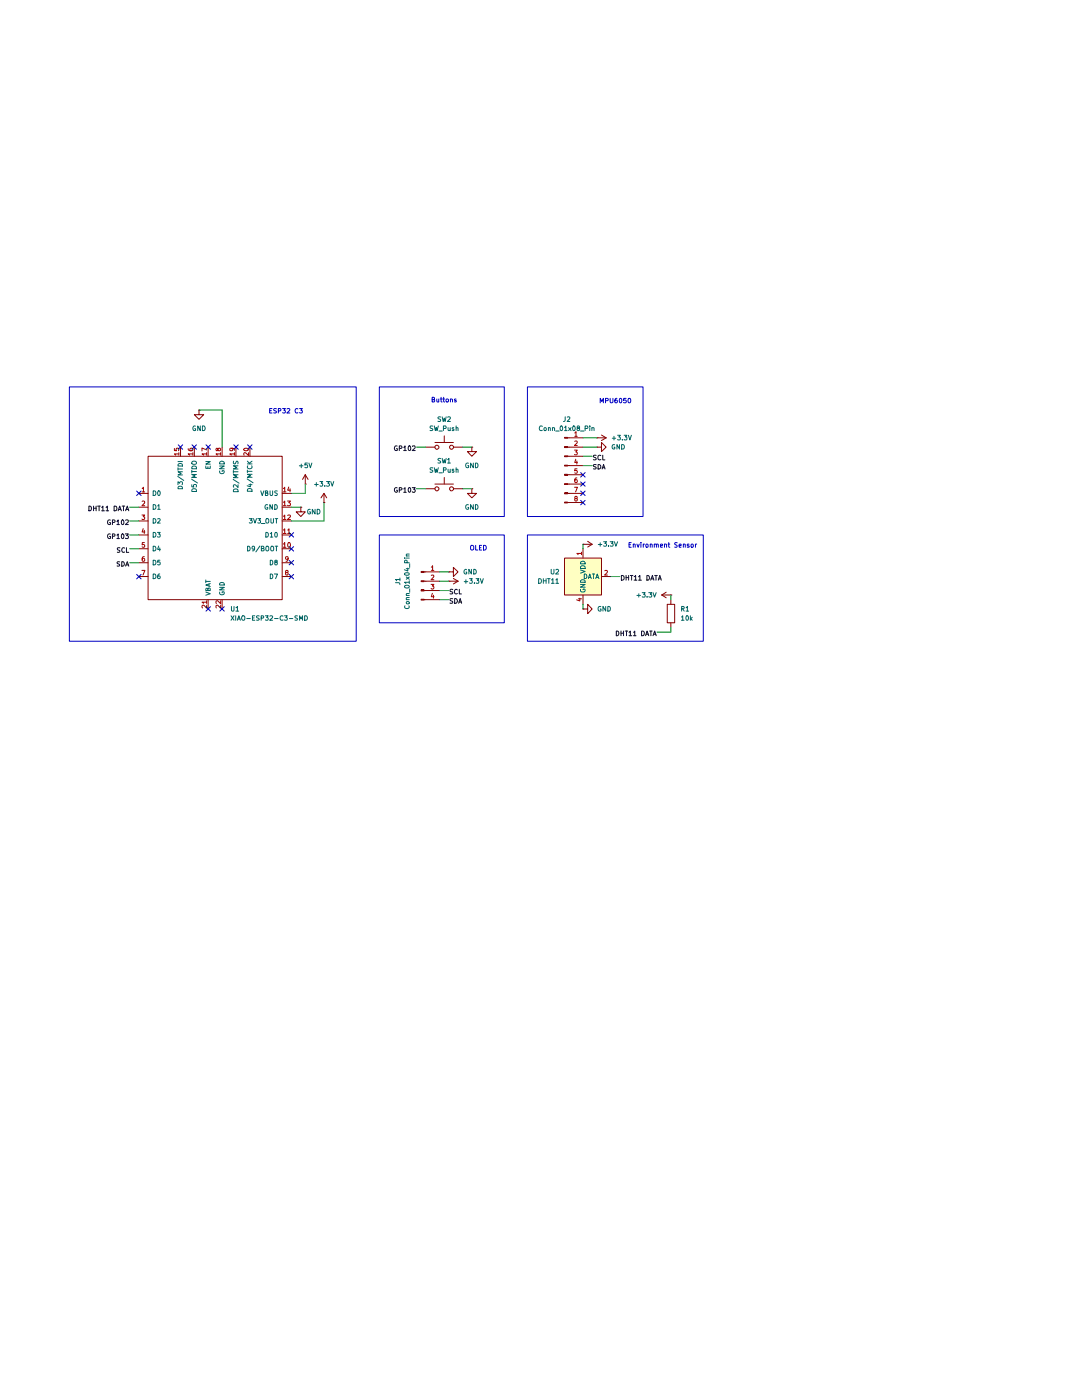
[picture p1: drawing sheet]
(kicad_sch
 (version 20260306)
 (generator "eeschema")
 (generator_version "10.0")
 (paper "A4")
 (lib_symbols
  (symbol "Connector:Conn_01x04_Pin"
   (pin_names
    (offset 1.016) (hide yes)) (exclude_from_sim no) (in_bom yes) (on_board yes)
   (in_pos_files yes)
   (duplicate_pin_numbers_are_jumpers no)
   (property "Reference" "J" (at 0 5.08 0) (show_name no) (do_not_autoplace no) (effects (font (size 1.27 1.27))))
   (property "Value" "Conn_01x04_Pin" (at 0 -7.62 0) (show_name no) (do_not_autoplace no) (effects (font (size 1.27 1.27))))
   (property "Footprint" "" (at 0 0 0) (show_name no) (do_not_autoplace no) (hide yes) (effects (font (size 1.27 1.27))))
   (property "Datasheet" "" (at 0 0 0) (show_name no) (do_not_autoplace no) (hide yes) (effects (font (size 1.27 1.27))))
   (property "Description" "Generic connector, single row, 01x04, script generated" (at 0 0 0) (show_name no) (do_not_autoplace no) (hide yes) (effects (font (size 1.27 1.27))))
   (property "ki_locked" "" (at 0 0 0) (show_name no) (do_not_autoplace no) (effects (font (size 1.27 1.27))))
   (symbol "Conn_01x04_Pin_1_1"
    (rectangle (start 0.8636 2.667) (end 0 2.413) (stroke (width 0.1524) (type default)) (fill (type outline)))
    (rectangle (start 0.8636 0.127) (end 0 -0.127) (stroke (width 0.1524) (type default)) (fill (type outline)))
    (rectangle (start 0.8636 -2.413) (end 0 -2.667) (stroke (width 0.1524) (type default)) (fill (type outline)))
    (rectangle (start 0.8636 -4.953) (end 0 -5.207) (stroke (width 0.1524) (type default)) (fill (type outline)))
    (polyline (pts (xy 1.27 2.54) (xy 0.8636 2.54)) (stroke (width 0.1524) (type default)) (fill (type none)))
    (polyline (pts (xy 1.27 0) (xy 0.8636 0)) (stroke (width 0.1524) (type default)) (fill (type none)))
    (polyline (pts (xy 1.27 -2.54) (xy 0.8636 -2.54)) (stroke (width 0.1524) (type default)) (fill (type none)))
    (polyline (pts (xy 1.27 -5.08) (xy 0.8636 -5.08)) (stroke (width 0.1524) (type default)) (fill (type none)))
    (pin passive line (at 5.08 2.54 180) (length 3.81) (name "Pin_1" (effects (font (size 1.27 1.27)))) (number "1" (effects (font (size 1.27 1.27)))))
    (pin passive line (at 5.08 0 180) (length 3.81) (name "Pin_2" (effects (font (size 1.27 1.27)))) (number "2" (effects (font (size 1.27 1.27)))))
    (pin passive line (at 5.08 -2.54 180) (length 3.81) (name "Pin_3" (effects (font (size 1.27 1.27)))) (number "3" (effects (font (size 1.27 1.27)))))
    (pin passive line (at 5.08 -5.08 180) (length 3.81) (name "Pin_4" (effects (font (size 1.27 1.27)))) (number "4" (effects (font (size 1.27 1.27))))))
   (embedded_fonts no))
  (symbol "Connector:Conn_01x08_Pin"
   (pin_names
    (offset 1.016) (hide yes)) (exclude_from_sim no) (in_bom yes) (on_board yes)
   (in_pos_files yes)
   (duplicate_pin_numbers_are_jumpers no)
   (property "Reference" "J" (at 0 10.16 0) (show_name no) (do_not_autoplace no) (effects (font (size 1.27 1.27))))
   (property "Value" "Conn_01x08_Pin" (at 0 -12.7 0) (show_name no) (do_not_autoplace no) (effects (font (size 1.27 1.27))))
   (property "Footprint" "" (at 0 0 0) (show_name no) (do_not_autoplace no) (hide yes) (effects (font (size 1.27 1.27))))
   (property "Datasheet" "" (at 0 0 0) (show_name no) (do_not_autoplace no) (hide yes) (effects (font (size 1.27 1.27))))
   (property "Description" "Generic connector, single row, 01x08, script generated" (at 0 0 0) (show_name no) (do_not_autoplace no) (hide yes) (effects (font (size 1.27 1.27))))
   (property "ki_locked" "" (at 0 0 0) (show_name no) (do_not_autoplace no) (effects (font (size 1.27 1.27))))
   (symbol "Conn_01x08_Pin_1_1"
    (rectangle (start 0.8636 7.747) (end 0 7.493) (stroke (width 0.1524) (type default)) (fill (type outline)))
    (rectangle (start 0.8636 5.207) (end 0 4.953) (stroke (width 0.1524) (type default)) (fill (type outline)))
    (rectangle (start 0.8636 2.667) (end 0 2.413) (stroke (width 0.1524) (type default)) (fill (type outline)))
    (rectangle (start 0.8636 0.127) (end 0 -0.127) (stroke (width 0.1524) (type default)) (fill (type outline)))
    (rectangle (start 0.8636 -2.413) (end 0 -2.667) (stroke (width 0.1524) (type default)) (fill (type outline)))
    (rectangle (start 0.8636 -4.953) (end 0 -5.207) (stroke (width 0.1524) (type default)) (fill (type outline)))
    (rectangle (start 0.8636 -7.493) (end 0 -7.747) (stroke (width 0.1524) (type default)) (fill (type outline)))
    (rectangle (start 0.8636 -10.033) (end 0 -10.287) (stroke (width 0.1524) (type default)) (fill (type outline)))
    (polyline (pts (xy 1.27 7.62) (xy 0.8636 7.62)) (stroke (width 0.1524) (type default)) (fill (type none)))
    (polyline (pts (xy 1.27 5.08) (xy 0.8636 5.08)) (stroke (width 0.1524) (type default)) (fill (type none)))
    (polyline (pts (xy 1.27 2.54) (xy 0.8636 2.54)) (stroke (width 0.1524) (type default)) (fill (type none)))
    (polyline (pts (xy 1.27 0) (xy 0.8636 0)) (stroke (width 0.1524) (type default)) (fill (type none)))
    (polyline (pts (xy 1.27 -2.54) (xy 0.8636 -2.54)) (stroke (width 0.1524) (type default)) (fill (type none)))
    (polyline (pts (xy 1.27 -5.08) (xy 0.8636 -5.08)) (stroke (width 0.1524) (type default)) (fill (type none)))
    (polyline (pts (xy 1.27 -7.62) (xy 0.8636 -7.62)) (stroke (width 0.1524) (type default)) (fill (type none)))
    (polyline (pts (xy 1.27 -10.16) (xy 0.8636 -10.16)) (stroke (width 0.1524) (type default)) (fill (type none)))
    (pin passive line (at 5.08 7.62 180) (length 3.81) (name "Pin_1" (effects (font (size 1.27 1.27)))) (number "1" (effects (font (size 1.27 1.27)))))
    (pin passive line (at 5.08 5.08 180) (length 3.81) (name "Pin_2" (effects (font (size 1.27 1.27)))) (number "2" (effects (font (size 1.27 1.27)))))
    (pin passive line (at 5.08 2.54 180) (length 3.81) (name "Pin_3" (effects (font (size 1.27 1.27)))) (number "3" (effects (font (size 1.27 1.27)))))
    (pin passive line (at 5.08 0 180) (length 3.81) (name "Pin_4" (effects (font (size 1.27 1.27)))) (number "4" (effects (font (size 1.27 1.27)))))
    (pin passive line (at 5.08 -2.54 180) (length 3.81) (name "Pin_5" (effects (font (size 1.27 1.27)))) (number "5" (effects (font (size 1.27 1.27)))))
    (pin passive line (at 5.08 -5.08 180) (length 3.81) (name "Pin_6" (effects (font (size 1.27 1.27)))) (number "6" (effects (font (size 1.27 1.27)))))
    (pin passive line (at 5.08 -7.62 180) (length 3.81) (name "Pin_7" (effects (font (size 1.27 1.27)))) (number "7" (effects (font (size 1.27 1.27)))))
    (pin passive line (at 5.08 -10.16 180) (length 3.81) (name "Pin_8" (effects (font (size 1.27 1.27)))) (number "8" (effects (font (size 1.27 1.27))))))
   (embedded_fonts no))
  (symbol "Device:R"
   (pin_numbers (hide yes))
   (pin_names
    (offset 0)) (exclude_from_sim no) (in_bom yes) (on_board yes)
   (in_pos_files yes)
   (duplicate_pin_numbers_are_jumpers no)
   (property "Reference" "R" (at 2.032 0 90) (show_name no) (do_not_autoplace no) (effects (font (size 1.27 1.27))))
   (property "Value" "R" (at 0 0 90) (show_name no) (do_not_autoplace no) (effects (font (size 1.27 1.27))))
   (property "Footprint" "" (at -1.778 0 90) (show_name no) (do_not_autoplace no) (hide yes) (effects (font (size 1.27 1.27))))
   (property "Datasheet" "" (at 0 0 0) (show_name no) (do_not_autoplace no) (hide yes) (effects (font (size 1.27 1.27))))
   (property "Description" "Resistor" (at 0 0 0) (show_name no) (do_not_autoplace no) (hide yes) (effects (font (size 1.27 1.27))))
   (symbol "R_0_1"
    (rectangle (start -1.016 -2.54) (end 1.016 2.54) (stroke (width 0.254) (type default)) (fill (type none))))
   (symbol "R_1_1"
    (pin passive line (at 0 3.81 270) (length 1.27) (name "" (effects (font (size 1.27 1.27)))) (number "1" (effects (font (size 1.27 1.27)))))
    (pin passive line (at 0 -3.81 90) (length 1.27) (name "" (effects (font (size 1.27 1.27)))) (number "2" (effects (font (size 1.27 1.27))))))
   (embedded_fonts no))
  (symbol "Seeed_Studio_XIAO_Series:XIAO-ESP32-C3-SMD"
   (pin_names
    (offset 1.016)) (exclude_from_sim no) (in_bom yes) (on_board yes)
   (in_pos_files yes)
   (duplicate_pin_numbers_are_jumpers no)
   (property "Reference" "U" (at -18.542 21.59 0) (show_name no) (do_not_autoplace no) (effects (font (size 1.27 1.27))))
   (property "Value" "XIAO-ESP32-C3-SMD" (at -8.382 19.304 0) (show_name no) (do_not_autoplace no) (effects (font (size 1.27 1.27))))
   (property "Footprint" "Seeed_Studio_XIAO_Series:XIAO-ESP32-C3-SMD" (at -38.608 -24.384 0) (show_name no) (do_not_autoplace no) (hide yes) (effects (font (size 1.27 1.27))))
   (property "Datasheet" "" (at -8.89 5.08 0) (show_name no) (do_not_autoplace no) (hide yes) (effects (font (size 1.27 1.27))))
   (property "Description" "" (at 0 0 0) (show_name no) (do_not_autoplace no) (hide yes) (effects (font (size 1.27 1.27))))
   (symbol "XIAO-ESP32-C3-SMD_0_1"
    (rectangle (start -19.05 17.78) (end 17.78 -21.59) (stroke (width 0) (type default)) (fill (type none))))
   (symbol "XIAO-ESP32-C3-SMD_1_1"
    (pin passive line (at -21.59 7.62 0) (length 2.54) (name "D0" (effects (font (size 1.27 1.27)))) (number "1" (effects (font (size 1.27 1.27)))))
    (pin passive line (at -21.59 3.81 0) (length 2.54) (name "D1" (effects (font (size 1.27 1.27)))) (number "2" (effects (font (size 1.27 1.27)))))
    (pin passive line (at -21.59 0 0) (length 2.54) (name "D2" (effects (font (size 1.27 1.27)))) (number "3" (effects (font (size 1.27 1.27)))))
    (pin passive line (at -21.59 -3.81 0) (length 2.54) (name "D3" (effects (font (size 1.27 1.27)))) (number "4" (effects (font (size 1.27 1.27)))))
    (pin passive line (at -21.59 -7.62 0) (length 2.54) (name "D4" (effects (font (size 1.27 1.27)))) (number "5" (effects (font (size 1.27 1.27)))))
    (pin passive line (at -21.59 -11.43 0) (length 2.54) (name "D5" (effects (font (size 1.27 1.27)))) (number "6" (effects (font (size 1.27 1.27)))))
    (pin passive line (at -21.59 -15.24 0) (length 2.54) (name "D6" (effects (font (size 1.27 1.27)))) (number "7" (effects (font (size 1.27 1.27)))))
    (pin passive line (at 20.32 -15.24 180) (length 2.54) (name "D7" (effects (font (size 1.27 1.27)))) (number "8" (effects (font (size 1.27 1.27)))))
    (pin passive line (at 20.32 -11.43 180) (length 2.54) (name "D8" (effects (font (size 1.27 1.27)))) (number "9" (effects (font (size 1.27 1.27)))))
    (pin passive line (at 20.32 -7.62 180) (length 2.54) (name "D9/BOOT" (effects (font (size 1.27 1.27)))) (number "10" (effects (font (size 1.27 1.27)))))
    (pin passive line (at 20.32 -3.81 180) (length 2.54) (name "D10" (effects (font (size 1.27 1.27)))) (number "11" (effects (font (size 1.27 1.27)))))
    (pin passive line (at 20.32 0 180) (length 2.54) (name "3V3_OUT" (effects (font (size 1.27 1.27)))) (number "12" (effects (font (size 1.27 1.27)))))
    (pin passive line (at 20.32 3.81 180) (length 2.54) (name "GND" (effects (font (size 1.27 1.27)))) (number "13" (effects (font (size 1.27 1.27)))))
    (pin passive line (at 20.32 7.62 180) (length 2.54) (name "VBUS" (effects (font (size 1.27 1.27)))) (number "14" (effects (font (size 1.27 1.27)))))
    (pin passive line (at -10.16 20.32 270) (length 2.54) (name "D3/MTDI" (effects (font (size 1.27 1.27)))) (number "15" (effects (font (size 1.27 1.27)))))
    (pin passive line (at -6.35 20.32 270) (length 2.54) (name "D5/MTDO" (effects (font (size 1.27 1.27)))) (number "16" (effects (font (size 1.27 1.27)))))
    (pin passive line (at -2.54 20.32 270) (length 2.54) (name "EN" (effects (font (size 1.27 1.27)))) (number "17" (effects (font (size 1.27 1.27)))))
    (pin passive line (at 1.27 20.32 270) (length 2.54) (name "GND" (effects (font (size 1.27 1.27)))) (number "18" (effects (font (size 1.27 1.27)))))
    (pin passive line (at 5.08 20.32 270) (length 2.54) (name "D2/MTMS" (effects (font (size 1.27 1.27)))) (number "19" (effects (font (size 1.27 1.27)))))
    (pin passive line (at 8.89 20.32 270) (length 2.54) (name "D4/MTCK" (effects (font (size 1.27 1.27)))) (number "20" (effects (font (size 1.27 1.27)))))
    (pin passive line (at -2.54 -24.13 90) (length 2.54) (name "VBAT" (effects (font (size 1.27 1.27)))) (number "21" (effects (font (size 1.27 1.27)))))
    (pin passive line (at 1.27 -24.13 90) (length 2.54) (name "GND" (effects (font (size 1.27 1.27)))) (number "22" (effects (font (size 1.27 1.27))))))
   (embedded_fonts no))
  (symbol "Sensor:DHT11" (exclude_from_sim no) (in_bom yes) (on_board yes)
   (in_pos_files yes)
   (duplicate_pin_numbers_are_jumpers no)
   (property "Reference" "U" (at -3.81 6.35 0) (show_name no) (do_not_autoplace no) (effects (font (size 1.27 1.27))))
   (property "Value" "DHT11" (at 3.81 6.35 0) (show_name no) (do_not_autoplace no) (effects (font (size 1.27 1.27))))
   (property "Footprint" "Sensor:Aosong_DHT11_5.5x12.0_P2.54mm" (at 0 -10.16 0) (show_name no) (do_not_autoplace no) (hide yes) (effects (font (size 1.27 1.27))))
   (property "Datasheet" "http://akizukidenshi.com/download/ds/aosong/DHT11.pdf" (at 3.81 6.35 0) (show_name no) (do_not_autoplace no) (hide yes) (effects (font (size 1.27 1.27))))
   (property "Description" "3.3V to 5.5V, temperature and humidity module, DHT11" (at 0 0 0) (show_name no) (do_not_autoplace no) (hide yes) (effects (font (size 1.27 1.27))))
   (symbol "DHT11_0_1"
    (rectangle (start -5.08 5.08) (end 5.08 -5.08) (stroke (width 0.254) (type default)) (fill (type background))))
   (symbol "DHT11_1_1"
    (pin power_in line (at 0 7.62 270) (length 2.54) (name "VDD" (effects (font (size 1.27 1.27)))) (number "1" (effects (font (size 1.27 1.27)))))
    (pin bidirectional line (at 7.62 0 180) (length 2.54) (name "DATA" (effects (font (size 1.27 1.27)))) (number "2" (effects (font (size 1.27 1.27)))))
    (pin no_connect line (at -5.08 0 0) (length 2.54) (hide yes) (name "NC" (effects (font (size 1.27 1.27)))) (number "3" (effects (font (size 1.27 1.27)))))
    (pin power_in line (at 0 -7.62 90) (length 2.54) (name "GND" (effects (font (size 1.27 1.27)))) (number "4" (effects (font (size 1.27 1.27))))))
   (embedded_fonts no))
  (symbol "Switch:SW_Push"
   (pin_numbers (hide yes))
   (pin_names
    (offset 1.016) (hide yes)) (exclude_from_sim no) (in_bom yes) (on_board yes)
   (in_pos_files yes)
   (duplicate_pin_numbers_are_jumpers no)
   (property "Reference" "SW" (at 1.27 2.54 0) (show_name no) (do_not_autoplace no) (effects (font (size 1.27 1.27)) (justify left)))
   (property "Value" "SW_Push" (at 0 -1.524 0) (show_name no) (do_not_autoplace no) (effects (font (size 1.27 1.27))))
   (property "Footprint" "" (at 0 5.08 0) (show_name no) (do_not_autoplace no) (hide yes) (effects (font (size 1.27 1.27))))
   (property "Datasheet" "" (at 0 5.08 0) (show_name no) (do_not_autoplace no) (hide yes) (effects (font (size 1.27 1.27))))
   (property "Description" "Push button switch, generic, two pins" (at 0 0 0) (show_name no) (do_not_autoplace no) (hide yes) (effects (font (size 1.27 1.27))))
   (symbol "SW_Push_0_1"
    (circle (center -2.032 0) (radius 0.508) (stroke (width 0) (type default)) (fill (type none)))
    (polyline (pts (xy 0 1.27) (xy 0 3.048)) (stroke (width 0) (type default)) (fill (type none)))
    (circle (center 2.032 0) (radius 0.508) (stroke (width 0) (type default)) (fill (type none)))
    (polyline (pts (xy 2.54 1.27) (xy -2.54 1.27)) (stroke (width 0) (type default)) (fill (type none)))
    (pin passive line (at -5.08 0 0) (length 2.54) (name "1" (effects (font (size 1.27 1.27)))) (number "1" (effects (font (size 1.27 1.27)))))
    (pin passive line (at 5.08 0 180) (length 2.54) (name "2" (effects (font (size 1.27 1.27)))) (number "2" (effects (font (size 1.27 1.27))))))
   (embedded_fonts no))
  (symbol "power:+3.3V"
   (power global)
   (pin_numbers (hide yes))
   (pin_names
    (offset 0) (hide yes)) (exclude_from_sim no) (in_bom yes) (on_board yes)
   (in_pos_files yes)
   (duplicate_pin_numbers_are_jumpers no)
   (property "Reference" "#PWR" (at 0 -3.81 0) (show_name no) (do_not_autoplace no) (hide yes) (effects (font (size 1.27 1.27))))
   (property "Value" "+3.3V" (at 0 3.556 0) (show_name no) (do_not_autoplace no) (effects (font (size 1.27 1.27))))
   (property "Footprint" "" (at 0 0 0) (show_name no) (do_not_autoplace no) (hide yes) (effects (font (size 1.27 1.27))))
   (property "Datasheet" "" (at 0 0 0) (show_name no) (do_not_autoplace no) (hide yes) (effects (font (size 1.27 1.27))))
   (property "Description" "Power symbol creates a global label with name \"+3.3V\"" (at 0 0 0) (show_name no) (do_not_autoplace no) (hide yes) (effects (font (size 1.27 1.27))))
   (symbol "+3.3V_0_1"
    (polyline (pts (xy -0.762 1.27) (xy 0 2.54)) (stroke (width 0) (type default)) (fill (type none)))
    (polyline (pts (xy 0 2.54) (xy 0.762 1.27)) (stroke (width 0) (type default)) (fill (type none)))
    (polyline (pts (xy 0 0) (xy 0 2.54)) (stroke (width 0) (type default)) (fill (type none))))
   (symbol "+3.3V_1_1"
    (pin power_in line (at 0 0 90) (length 0) (name "" (effects (font (size 1.27 1.27)))) (number "1" (effects (font (size 1.27 1.27))))))
   (embedded_fonts no))
  (symbol "power:+5V"
   (power global)
   (pin_numbers (hide yes))
   (pin_names
    (offset 0) (hide yes)) (exclude_from_sim no) (in_bom yes) (on_board yes)
   (in_pos_files yes)
   (duplicate_pin_numbers_are_jumpers no)
   (property "Reference" "#PWR" (at 0 -3.81 0) (show_name no) (do_not_autoplace no) (hide yes) (effects (font (size 1.27 1.27))))
   (property "Value" "+5V" (at 0 3.556 0) (show_name no) (do_not_autoplace no) (effects (font (size 1.27 1.27))))
   (property "Footprint" "" (at 0 0 0) (show_name no) (do_not_autoplace no) (hide yes) (effects (font (size 1.27 1.27))))
   (property "Datasheet" "" (at 0 0 0) (show_name no) (do_not_autoplace no) (hide yes) (effects (font (size 1.27 1.27))))
   (property "Description" "Power symbol creates a global label with name \"+5V\"" (at 0 0 0) (show_name no) (do_not_autoplace no) (hide yes) (effects (font (size 1.27 1.27))))
   (symbol "+5V_0_1"
    (polyline (pts (xy -0.762 1.27) (xy 0 2.54)) (stroke (width 0) (type default)) (fill (type none)))
    (polyline (pts (xy 0 2.54) (xy 0.762 1.27)) (stroke (width 0) (type default)) (fill (type none)))
    (polyline (pts (xy 0 0) (xy 0 2.54)) (stroke (width 0) (type default)) (fill (type none))))
   (symbol "+5V_1_1"
    (pin power_in line (at 0 0 90) (length 0) (name "" (effects (font (size 1.27 1.27)))) (number "1" (effects (font (size 1.27 1.27))))))
   (embedded_fonts no))
  (symbol "power:GND"
   (power global)
   (pin_numbers (hide yes))
   (pin_names
    (offset 0) (hide yes)) (exclude_from_sim no) (in_bom yes) (on_board yes)
   (in_pos_files yes)
   (duplicate_pin_numbers_are_jumpers no)
   (property "Reference" "#PWR" (at 0 -6.35 0) (show_name no) (do_not_autoplace no) (hide yes) (effects (font (size 1.27 1.27))))
   (property "Value" "GND" (at 0 -3.81 0) (show_name no) (do_not_autoplace no) (effects (font (size 1.27 1.27))))
   (property "Footprint" "" (at 0 0 0) (show_name no) (do_not_autoplace no) (hide yes) (effects (font (size 1.27 1.27))))
   (property "Datasheet" "" (at 0 0 0) (show_name no) (do_not_autoplace no) (hide yes) (effects (font (size 1.27 1.27))))
   (property "Description" "Power symbol creates a global label with name \"GND\" , ground" (at 0 0 0) (show_name no) (do_not_autoplace no) (hide yes) (effects (font (size 1.27 1.27))))
   (symbol "GND_0_1"
    (polyline (pts (xy 0 0) (xy 0 -1.27) (xy 1.27 -1.27) (xy 0 -2.54) (xy -1.27 -1.27) (xy 0 -1.27)) (stroke (width 0) (type default)) (fill (type none))))
   (symbol "GND_1_1"
    (pin power_in line (at 0 0 270) (length 0) (name "" (effects (font (size 1.27 1.27)))) (number "1" (effects (font (size 1.27 1.27))))))
   (embedded_fonts no)))
 (rectangle
  (start 144.78 59.69)
  (end 193.04 88.9)
  (stroke (width 0) (type default))
  (fill (type none)))
 (rectangle
  (start 144.78 19.05)
  (end 176.53 54.61)
  (stroke (width 0) (type default))
  (fill (type none)))
 (rectangle
  (start 104.14 19.05)
  (end 138.43 54.61)
  (stroke (width 0) (type default))
  (fill (type none)))
 (rectangle
  (start 19.05 19.05)
  (end 97.79 88.9)
  (stroke (width 0) (type default))
  (fill (type none)))
 (rectangle
  (start 104.14 59.69)
  (end 138.43 83.82)
  (stroke (width 0) (type default))
  (fill (type none)))
 (text "OLED"
  (exclude_from_sim no)
  (at 131.318 63.5 0)
  (effects (font (size 1.27 1.27))))
 (text "Buttons"
  (exclude_from_sim no)
  (at 121.92 22.86 0)
  (effects (font (size 1.27 1.27))))
 (text "ESP32 C3"
  (exclude_from_sim no)
  (at 78.486 25.908 0)
  (effects (font (size 1.27 1.27))))
 (text "MPU6050"
  (exclude_from_sim no)
  (at 168.91 23.114 0)
  (effects (font (size 1.27 1.27))))
 (text "Environment Sensor"
  (exclude_from_sim no)
  (at 181.864 62.738 0)
  (effects (font (size 1.27 1.27))))
 (no_connect
  (at 80.01 67.31))
 (no_connect
  (at 57.15 80.01))
 (no_connect
  (at 80.01 63.5))
 (no_connect
  (at 38.1 48.26))
 (no_connect
  (at 57.15 35.56))
 (no_connect
  (at 53.34 35.56))
 (no_connect
  (at 38.1 71.12))
 (no_connect
  (at 80.01 59.69))
 (no_connect
  (at 160.02 48.26))
 (no_connect
  (at 64.77 35.56))
 (no_connect
  (at 160.02 50.8))
 (no_connect
  (at 60.96 80.01))
 (no_connect
  (at 49.53 35.56))
 (no_connect
  (at 160.02 43.18))
 (no_connect
  (at 68.58 35.56))
 (no_connect
  (at 160.02 45.72))
 (no_connect
  (at 80.01 71.12))
 (wire
  (pts (xy 60.96 35.56) (xy 60.96 25.4))
  (stroke (width 0) (type default)))
 (wire
  (pts (xy 35.56 52.07) (xy 38.1 52.07))
  (stroke (width 0) (type default)))
 (wire
  (pts (xy 160.02 38.1) (xy 162.56 38.1))
  (stroke (width 0) (type default)))
 (wire
  (pts (xy 160.02 78.74) (xy 160.02 80.01))
  (stroke (width 0) (type default)))
 (wire
  (pts (xy 80.01 52.07) (xy 82.55 52.07))
  (stroke (width 0) (type default)))
 (wire
  (pts (xy 35.56 67.31) (xy 38.1 67.31))
  (stroke (width 0) (type default)))
 (wire
  (pts (xy 114.3 35.56) (xy 116.84 35.56))
  (stroke (width 0) (type default)))
 (wire
  (pts (xy 127 46.99) (xy 129.54 46.99))
  (stroke (width 0) (type default)))
 (wire
  (pts (xy 80.01 48.26) (xy 83.82 48.26))
  (stroke (width 0) (type default)))
 (wire
  (pts (xy 184.15 85.09) (xy 184.15 86.36))
  (stroke (width 0) (type default)))
 (wire
  (pts (xy 83.82 48.26) (xy 83.82 45.72))
  (stroke (width 0) (type default)))
 (wire
  (pts (xy 60.96 25.4) (xy 54.61 25.4))
  (stroke (width 0) (type default)))
 (wire
  (pts (xy 160.02 62.23) (xy 160.02 63.5))
  (stroke (width 0) (type default)))
 (wire
  (pts (xy 120.65 69.85) (xy 123.19 69.85))
  (stroke (width 0) (type default)))
 (wire
  (pts (xy 120.65 72.39) (xy 123.19 72.39))
  (stroke (width 0) (type default)))
 (wire
  (pts (xy 114.3 46.99) (xy 116.84 46.99))
  (stroke (width 0) (type default)))
 (wire
  (pts (xy 120.65 77.47) (xy 123.19 77.47))
  (stroke (width 0) (type default)))
 (wire
  (pts (xy 120.65 74.93) (xy 123.19 74.93))
  (stroke (width 0) (type default)))
 (wire
  (pts (xy 167.64 71.12) (xy 170.18 71.12))
  (stroke (width 0) (type default)))
 (wire
  (pts (xy 35.56 59.69) (xy 38.1 59.69))
  (stroke (width 0) (type default)))
 (wire
  (pts (xy 184.15 86.36) (xy 180.34 86.36))
  (stroke (width 0) (type default)))
 (wire
  (pts (xy 160.02 35.56) (xy 163.83 35.56))
  (stroke (width 0) (type default)))
 (wire
  (pts (xy 88.9 55.88) (xy 80.01 55.88))
  (stroke (width 0) (type default)))
 (wire
  (pts (xy 160.02 33.02) (xy 163.83 33.02))
  (stroke (width 0) (type default)))
 (wire
  (pts (xy 184.15 76.2) (xy 184.15 77.47))
  (stroke (width 0) (type default)))
 (wire
  (pts (xy 160.02 40.64) (xy 162.56 40.64))
  (stroke (width 0) (type default)))
 (wire
  (pts (xy 127 35.56) (xy 129.54 35.56))
  (stroke (width 0) (type default)))
 (wire
  (pts (xy 35.56 63.5) (xy 38.1 63.5))
  (stroke (width 0) (type default)))
 (wire
  (pts (xy 35.56 55.88) (xy 38.1 55.88))
  (stroke (width 0) (type default)))
 (wire
  (pts (xy 88.9 50.8) (xy 88.9 55.88))
  (stroke (width 0) (type default)))
 (label "SCL"
  (at 162.56 38.1 0)
  (effects (font (size 1.27 1.27)) (justify left top)))
 (label "GP102"
  (at 35.56 55.88 180)
  (effects (font (size 1.27 1.27)) (justify right top)))
 (label "SDA"
  (at 123.19 77.47 0)
  (effects (font (size 1.27 1.27)) (justify left top)))
 (label "DHT11 DATA"
  (at 180.34 86.36 180)
  (effects (font (size 1.27 1.27)) (justify right top)))
 (label "SDA"
  (at 35.56 67.31 180)
  (effects (font (size 1.27 1.27)) (justify right top)))
 (label "DHT11 DATA"
  (at 35.56 52.07 180)
  (effects (font (size 1.27 1.27)) (justify right top)))
 (label "GP103"
  (at 114.3 46.99 180)
  (effects (font (size 1.27 1.27)) (justify right top)))
 (label "SDA"
  (at 162.56 40.64 0)
  (effects (font (size 1.27 1.27)) (justify left top)))
 (label "GP102"
  (at 114.3 35.56 180)
  (effects (font (size 1.27 1.27)) (justify right top)))
 (label "GP103"
  (at 35.56 59.69 180)
  (effects (font (size 1.27 1.27)) (justify right top)))
 (label "DHT11 DATA"
  (at 170.18 71.12 0)
  (effects (font (size 1.27 1.27)) (justify left top)))
 (label "SCL"
  (at 35.56 63.5 180)
  (effects (font (size 1.27 1.27)) (justify right top)))
 (label "SCL"
  (at 123.19 74.93 0)
  (effects (font (size 1.27 1.27)) (justify left top)))
 (symbol
  (lib_id "Seeed_Studio_XIAO_Series:XIAO-ESP32-C3-SMD")
  (at 59.69 55.88 0)
  (unit 1)
  (body_style 1)
  (exclude_from_sim no)
  (in_bom yes)
  (on_board yes)
  (in_pos_files yes)
  (dnp no)
  (fields_autoplaced yes)
  (property "Reference" "U1" (at 63.1033 80.01 0) (show_name no) (do_not_autoplace no) (effects (font (size 1.27 1.27)) (justify left)))
  (property "Value" "XIAO-ESP32-C3-SMD" (at 63.1033 82.55 0) (show_name no) (do_not_autoplace no) (effects (font (size 1.27 1.27)) (justify left)))
  (property "Footprint" "Imported Parts:XIAO-ESP32-C3-SMD" (at 21.082 80.264 0) (hide yes) (show_name no) (do_not_autoplace no) (effects (font (size 1.27 1.27))))
  (property "Datasheet" "" (at 50.8 50.8 0) (hide yes) (show_name no) (do_not_autoplace no) (effects (font (size 1.27 1.27))))
  (property "Description" "" (at 59.69 55.88 0) (hide yes) (show_name no) (do_not_autoplace no) (effects (font (size 1.27 1.27))))
  (pin "5")
  (pin "3")
  (pin "6")
  (pin "7")
  (pin "4")
  (pin "10")
  (pin "2")
  (pin "8")
  (pin "1")
  (pin "9")
  (pin "11")
  (pin "15")
  (pin "19")
  (pin "22")
  (pin "21")
  (pin "20")
  (pin "12")
  (pin "13")
  (pin "17")
  (pin "16")
  (pin "18")
  (pin "14"))
 (symbol
  (lib_id "Device:R")
  (at 184.15 81.28 180)
  (unit 1)
  (body_style 1)
  (exclude_from_sim no)
  (in_bom yes)
  (on_board yes)
  (in_pos_files yes)
  (dnp no)
  (fields_autoplaced yes)
  (property "Reference" "R1" (at 186.69 80.0099 0) (show_name no) (do_not_autoplace no) (effects (font (size 1.27 1.27)) (justify right)))
  (property "Value" "10k" (at 186.69 82.5499 0) (show_name no) (do_not_autoplace no) (effects (font (size 1.27 1.27)) (justify right)))
  (property "Footprint" "Resistor_THT:R_Axial_DIN0204_L3.6mm_D1.6mm_P7.62mm_Horizontal" (at 185.928 81.28 90) (hide yes) (show_name no) (do_not_autoplace no) (effects (font (size 1.27 1.27))))
  (property "Datasheet" "" (at 184.15 81.28 0) (hide yes) (show_name no) (do_not_autoplace no) (effects (font (size 1.27 1.27))))
  (property "Description" "Resistor" (at 184.15 81.28 0) (hide yes) (show_name no) (do_not_autoplace no) (effects (font (size 1.27 1.27))))
  (pin "1")
  (pin "2"))
 (symbol
  (lib_id "power:GND")
  (at 82.55 52.07 0)
  (unit 1)
  (body_style 1)
  (exclude_from_sim no)
  (in_bom yes)
  (on_board yes)
  (in_pos_files yes)
  (dnp no)
  (property "Reference" "#PWR04" (at 82.55 58.42 0) (hide yes) (show_name no) (do_not_autoplace no) (effects (font (size 1.27 1.27))))
  (property "Value" "GND" (at 86.106 53.34 0) (show_name no) (do_not_autoplace no) (effects (font (size 1.27 1.27))))
  (property "Footprint" "" (at 82.55 52.07 0) (hide yes) (show_name no) (do_not_autoplace no) (effects (font (size 1.27 1.27))))
  (property "Datasheet" "" (at 82.55 52.07 0) (hide yes) (show_name no) (do_not_autoplace no) (effects (font (size 1.27 1.27))))
  (property "Description" "Power symbol creates a global label with name \"GND\" , ground" (at 82.55 52.07 0) (hide yes) (show_name no) (do_not_autoplace no) (effects (font (size 1.27 1.27))))
  (pin "1"))
 (symbol
  (lib_id "power:+3.3V")
  (at 163.83 33.02 270)
  (unit 1)
  (body_style 1)
  (exclude_from_sim no)
  (in_bom yes)
  (on_board yes)
  (in_pos_files yes)
  (dnp no)
  (fields_autoplaced yes)
  (property "Reference" "#PWR09" (at 160.02 33.02 0) (hide yes) (show_name no) (do_not_autoplace no) (effects (font (size 1.27 1.27))))
  (property "Value" "+3.3V" (at 167.64 33.0199 90) (show_name no) (do_not_autoplace no) (effects (font (size 1.27 1.27)) (justify left)))
  (property "Footprint" "" (at 163.83 33.02 0) (hide yes) (show_name no) (do_not_autoplace no) (effects (font (size 1.27 1.27))))
  (property "Datasheet" "" (at 163.83 33.02 0) (hide yes) (show_name no) (do_not_autoplace no) (effects (font (size 1.27 1.27))))
  (property "Description" "Power symbol creates a global label with name \"+3.3V\"" (at 163.83 33.02 0) (hide yes) (show_name no) (do_not_autoplace no) (effects (font (size 1.27 1.27))))
  (pin "1"))
 (symbol
  (lib_id "power:GND")
  (at 123.19 69.85 90)
  (unit 1)
  (body_style 1)
  (exclude_from_sim no)
  (in_bom yes)
  (on_board yes)
  (in_pos_files yes)
  (dnp no)
  (fields_autoplaced yes)
  (property "Reference" "#PWR07" (at 129.54 69.85 0) (hide yes) (show_name no) (do_not_autoplace no) (effects (font (size 1.27 1.27))))
  (property "Value" "GND" (at 127 69.8499 90) (show_name no) (do_not_autoplace no) (effects (font (size 1.27 1.27)) (justify right)))
  (property "Footprint" "" (at 123.19 69.85 0) (hide yes) (show_name no) (do_not_autoplace no) (effects (font (size 1.27 1.27))))
  (property "Datasheet" "" (at 123.19 69.85 0) (hide yes) (show_name no) (do_not_autoplace no) (effects (font (size 1.27 1.27))))
  (property "Description" "Power symbol creates a global label with name \"GND\" , ground" (at 123.19 69.85 0) (hide yes) (show_name no) (do_not_autoplace no) (effects (font (size 1.27 1.27))))
  (pin "1"))
 (symbol
  (lib_id "power:+3.3V")
  (at 123.19 72.39 270)
  (unit 1)
  (body_style 1)
  (exclude_from_sim no)
  (in_bom yes)
  (on_board yes)
  (in_pos_files yes)
  (dnp no)
  (fields_autoplaced yes)
  (property "Reference" "#PWR08" (at 119.38 72.39 0) (hide yes) (show_name no) (do_not_autoplace no) (effects (font (size 1.27 1.27))))
  (property "Value" "+3.3V" (at 127 72.3899 90) (show_name no) (do_not_autoplace no) (effects (font (size 1.27 1.27)) (justify left)))
  (property "Footprint" "" (at 123.19 72.39 0) (hide yes) (show_name no) (do_not_autoplace no) (effects (font (size 1.27 1.27))))
  (property "Datasheet" "" (at 123.19 72.39 0) (hide yes) (show_name no) (do_not_autoplace no) (effects (font (size 1.27 1.27))))
  (property "Description" "Power symbol creates a global label with name \"+3.3V\"" (at 123.19 72.39 0) (hide yes) (show_name no) (do_not_autoplace no) (effects (font (size 1.27 1.27))))
  (pin "1"))
 (symbol
  (lib_id "power:+3.3V")
  (at 160.02 62.23 270)
  (unit 1)
  (body_style 1)
  (exclude_from_sim no)
  (in_bom yes)
  (on_board yes)
  (in_pos_files yes)
  (dnp no)
  (fields_autoplaced yes)
  (property "Reference" "#PWR011" (at 156.21 62.23 0) (hide yes) (show_name no) (do_not_autoplace no) (effects (font (size 1.27 1.27))))
  (property "Value" "+3.3V" (at 163.83 62.2299 90) (show_name no) (do_not_autoplace no) (effects (font (size 1.27 1.27)) (justify left)))
  (property "Footprint" "" (at 160.02 62.23 0) (hide yes) (show_name no) (do_not_autoplace no) (effects (font (size 1.27 1.27))))
  (property "Datasheet" "" (at 160.02 62.23 0) (hide yes) (show_name no) (do_not_autoplace no) (effects (font (size 1.27 1.27))))
  (property "Description" "Power symbol creates a global label with name \"+3.3V\"" (at 160.02 62.23 0) (hide yes) (show_name no) (do_not_autoplace no) (effects (font (size 1.27 1.27))))
  (pin "1"))
 (symbol
  (lib_id "power:GND")
  (at 54.61 25.4 0)
  (unit 1)
  (body_style 1)
  (exclude_from_sim no)
  (in_bom yes)
  (on_board yes)
  (in_pos_files yes)
  (dnp no)
  (fields_autoplaced yes)
  (property "Reference" "#PWR01" (at 54.61 31.75 0) (hide yes) (show_name no) (do_not_autoplace no) (effects (font (size 1.27 1.27))))
  (property "Value" "GND" (at 54.61 30.48 0) (show_name no) (do_not_autoplace no) (effects (font (size 1.27 1.27))))
  (property "Footprint" "" (at 54.61 25.4 0) (hide yes) (show_name no) (do_not_autoplace no) (effects (font (size 1.27 1.27))))
  (property "Datasheet" "" (at 54.61 25.4 0) (hide yes) (show_name no) (do_not_autoplace no) (effects (font (size 1.27 1.27))))
  (property "Description" "Power symbol creates a global label with name \"GND\" , ground" (at 54.61 25.4 0) (hide yes) (show_name no) (do_not_autoplace no) (effects (font (size 1.27 1.27))))
  (pin "1"))
 (symbol
  (lib_id "Switch:SW_Push")
  (at 121.92 35.56 0)
  (unit 1)
  (body_style 1)
  (exclude_from_sim no)
  (in_bom yes)
  (on_board yes)
  (in_pos_files yes)
  (dnp no)
  (fields_autoplaced yes)
  (property "Reference" "SW2" (at 121.92 27.94 0) (show_name no) (do_not_autoplace no) (effects (font (size 1.27 1.27))))
  (property "Value" "SW_Push" (at 121.92 30.48 0) (show_name no) (do_not_autoplace no) (effects (font (size 1.27 1.27))))
  (property "Footprint" "Button_Switch_Keyboard:SW_Cherry_MX_1.00u_PCB" (at 121.92 30.48 0) (hide yes) (show_name no) (do_not_autoplace no) (effects (font (size 1.27 1.27))))
  (property "Datasheet" "" (at 121.92 30.48 0) (hide yes) (show_name no) (do_not_autoplace no) (effects (font (size 1.27 1.27))))
  (property "Description" "Push button switch, generic, two pins" (at 121.92 35.56 0) (hide yes) (show_name no) (do_not_autoplace no) (effects (font (size 1.27 1.27))))
  (pin "2")
  (pin "1"))
 (symbol
  (lib_id "power:+3.3V")
  (at 88.9 50.8 0)
  (unit 1)
  (body_style 1)
  (exclude_from_sim no)
  (in_bom yes)
  (on_board yes)
  (in_pos_files yes)
  (dnp no)
  (fields_autoplaced yes)
  (property "Reference" "#PWR02" (at 88.9 54.61 0) (hide yes) (show_name no) (do_not_autoplace no) (effects (font (size 1.27 1.27))))
  (property "Value" "+3.3V" (at 88.9 45.72 0) (show_name no) (do_not_autoplace no) (effects (font (size 1.27 1.27))))
  (property "Footprint" "" (at 88.9 50.8 0) (hide yes) (show_name no) (do_not_autoplace no) (effects (font (size 1.27 1.27))))
  (property "Datasheet" "" (at 88.9 50.8 0) (hide yes) (show_name no) (do_not_autoplace no) (effects (font (size 1.27 1.27))))
  (property "Description" "Power symbol creates a global label with name \"+3.3V\"" (at 88.9 50.8 0) (hide yes) (show_name no) (do_not_autoplace no) (effects (font (size 1.27 1.27))))
  (pin "1"))
 (symbol
  (lib_id "power:+5V")
  (at 83.82 45.72 0)
  (unit 1)
  (body_style 1)
  (exclude_from_sim no)
  (in_bom yes)
  (on_board yes)
  (in_pos_files yes)
  (dnp no)
  (fields_autoplaced yes)
  (property "Reference" "#PWR03" (at 83.82 49.53 0) (hide yes) (show_name no) (do_not_autoplace no) (effects (font (size 1.27 1.27))))
  (property "Value" "+5V" (at 83.82 40.64 0) (show_name no) (do_not_autoplace no) (effects (font (size 1.27 1.27))))
  (property "Footprint" "" (at 83.82 45.72 0) (hide yes) (show_name no) (do_not_autoplace no) (effects (font (size 1.27 1.27))))
  (property "Datasheet" "" (at 83.82 45.72 0) (hide yes) (show_name no) (do_not_autoplace no) (effects (font (size 1.27 1.27))))
  (property "Description" "Power symbol creates a global label with name \"+5V\"" (at 83.82 45.72 0) (hide yes) (show_name no) (do_not_autoplace no) (effects (font (size 1.27 1.27))))
  (pin "1"))
 (symbol
  (lib_id "power:GND")
  (at 160.02 80.01 90)
  (unit 1)
  (body_style 1)
  (exclude_from_sim no)
  (in_bom yes)
  (on_board yes)
  (in_pos_files yes)
  (dnp no)
  (fields_autoplaced yes)
  (property "Reference" "#PWR012" (at 166.37 80.01 0) (hide yes) (show_name no) (do_not_autoplace no) (effects (font (size 1.27 1.27))))
  (property "Value" "GND" (at 163.83 80.0099 90) (show_name no) (do_not_autoplace no) (effects (font (size 1.27 1.27)) (justify right)))
  (property "Footprint" "Sensor:Aosong_DHT11_5.5x12.0_P2.54mm" (at 160.02 80.01 0) (hide yes) (show_name no) (do_not_autoplace no) (effects (font (size 1.27 1.27))))
  (property "Datasheet" "" (at 160.02 80.01 0) (hide yes) (show_name no) (do_not_autoplace no) (effects (font (size 1.27 1.27))))
  (property "Description" "Power symbol creates a global label with name \"GND\" , ground" (at 160.02 80.01 0) (hide yes) (show_name no) (do_not_autoplace no) (effects (font (size 1.27 1.27))))
  (pin "1"))
 (symbol
  (lib_id "power:GND")
  (at 163.83 35.56 90)
  (unit 1)
  (body_style 1)
  (exclude_from_sim no)
  (in_bom yes)
  (on_board yes)
  (in_pos_files yes)
  (dnp no)
  (fields_autoplaced yes)
  (property "Reference" "#PWR010" (at 170.18 35.56 0) (hide yes) (show_name no) (do_not_autoplace no) (effects (font (size 1.27 1.27))))
  (property "Value" "GND" (at 167.64 35.5599 90) (show_name no) (do_not_autoplace no) (effects (font (size 1.27 1.27)) (justify right)))
  (property "Footprint" "" (at 163.83 35.56 0) (hide yes) (show_name no) (do_not_autoplace no) (effects (font (size 1.27 1.27))))
  (property "Datasheet" "" (at 163.83 35.56 0) (hide yes) (show_name no) (do_not_autoplace no) (effects (font (size 1.27 1.27))))
  (property "Description" "Power symbol creates a global label with name \"GND\" , ground" (at 163.83 35.56 0) (hide yes) (show_name no) (do_not_autoplace no) (effects (font (size 1.27 1.27))))
  (pin "1"))
 (symbol
  (lib_id "Switch:SW_Push")
  (at 121.92 46.99 0)
  (unit 1)
  (body_style 1)
  (exclude_from_sim no)
  (in_bom yes)
  (on_board yes)
  (in_pos_files yes)
  (dnp no)
  (fields_autoplaced yes)
  (property "Reference" "SW1" (at 121.92 39.37 0) (show_name no) (do_not_autoplace no) (effects (font (size 1.27 1.27))))
  (property "Value" "SW_Push" (at 121.92 41.91 0) (show_name no) (do_not_autoplace no) (effects (font (size 1.27 1.27))))
  (property "Footprint" "Button_Switch_Keyboard:SW_Cherry_MX_1.00u_PCB" (at 121.92 41.91 0) (hide yes) (show_name no) (do_not_autoplace no) (effects (font (size 1.27 1.27))))
  (property "Datasheet" "" (at 121.92 41.91 0) (hide yes) (show_name no) (do_not_autoplace no) (effects (font (size 1.27 1.27))))
  (property "Description" "Push button switch, generic, two pins" (at 121.92 46.99 0) (hide yes) (show_name no) (do_not_autoplace no) (effects (font (size 1.27 1.27))))
  (pin "1")
  (pin "2"))
 (symbol
  (lib_id "power:GND")
  (at 129.54 35.56 0)
  (unit 1)
  (body_style 1)
  (exclude_from_sim no)
  (in_bom yes)
  (on_board yes)
  (in_pos_files yes)
  (dnp no)
  (fields_autoplaced yes)
  (property "Reference" "#PWR05" (at 129.54 41.91 0) (hide yes) (show_name no) (do_not_autoplace no) (effects (font (size 1.27 1.27))))
  (property "Value" "GND" (at 129.54 40.64 0) (show_name no) (do_not_autoplace no) (effects (font (size 1.27 1.27))))
  (property "Footprint" "" (at 129.54 35.56 0) (hide yes) (show_name no) (do_not_autoplace no) (effects (font (size 1.27 1.27))))
  (property "Datasheet" "" (at 129.54 35.56 0) (hide yes) (show_name no) (do_not_autoplace no) (effects (font (size 1.27 1.27))))
  (property "Description" "Power symbol creates a global label with name \"GND\" , ground" (at 129.54 35.56 0) (hide yes) (show_name no) (do_not_autoplace no) (effects (font (size 1.27 1.27))))
  (pin "1"))
 (symbol
  (lib_id "power:GND")
  (at 129.54 46.99 0)
  (unit 1)
  (body_style 1)
  (exclude_from_sim no)
  (in_bom yes)
  (on_board yes)
  (in_pos_files yes)
  (dnp no)
  (fields_autoplaced yes)
  (property "Reference" "#PWR06" (at 129.54 53.34 0) (hide yes) (show_name no) (do_not_autoplace no) (effects (font (size 1.27 1.27))))
  (property "Value" "GND" (at 129.54 52.07 0) (show_name no) (do_not_autoplace no) (effects (font (size 1.27 1.27))))
  (property "Footprint" "" (at 129.54 46.99 0) (hide yes) (show_name no) (do_not_autoplace no) (effects (font (size 1.27 1.27))))
  (property "Datasheet" "" (at 129.54 46.99 0) (hide yes) (show_name no) (do_not_autoplace no) (effects (font (size 1.27 1.27))))
  (property "Description" "Power symbol creates a global label with name \"GND\" , ground" (at 129.54 46.99 0) (hide yes) (show_name no) (do_not_autoplace no) (effects (font (size 1.27 1.27))))
  (pin "1"))
 (symbol
  (lib_id "power:+3.3V")
  (at 184.15 76.2 90)
  (unit 1)
  (body_style 1)
  (exclude_from_sim no)
  (in_bom yes)
  (on_board yes)
  (in_pos_files yes)
  (dnp no)
  (fields_autoplaced yes)
  (property "Reference" "#PWR013" (at 187.96 76.2 0) (hide yes) (show_name no) (do_not_autoplace no) (effects (font (size 1.27 1.27))))
  (property "Value" "+3.3V" (at 180.34 76.1999 90) (show_name no) (do_not_autoplace no) (effects (font (size 1.27 1.27)) (justify left)))
  (property "Footprint" "" (at 184.15 76.2 0) (hide yes) (show_name no) (do_not_autoplace no) (effects (font (size 1.27 1.27))))
  (property "Datasheet" "" (at 184.15 76.2 0) (hide yes) (show_name no) (do_not_autoplace no) (effects (font (size 1.27 1.27))))
  (property "Description" "Power symbol creates a global label with name \"+3.3V\"" (at 184.15 76.2 0) (hide yes) (show_name no) (do_not_autoplace no) (effects (font (size 1.27 1.27))))
  (pin "1"))
 (symbol
  (lib_id "Connector:Conn_01x08_Pin")
  (at 154.94 40.64 0)
  (unit 1)
  (body_style 1)
  (exclude_from_sim no)
  (in_bom yes)
  (on_board yes)
  (in_pos_files yes)
  (dnp no)
  (fields_autoplaced yes)
  (property "Reference" "J2" (at 155.575 27.94 0) (show_name no) (do_not_autoplace no) (effects (font (size 1.27 1.27))))
  (property "Value" "Conn_01x08_Pin" (at 155.575 30.48 0) (show_name no) (do_not_autoplace no) (effects (font (size 1.27 1.27))))
  (property "Footprint" "Connector_PinHeader_2.54mm:PinHeader_1x08_P2.54mm_Vertical" (at 154.94 40.64 0) (hide yes) (show_name no) (do_not_autoplace no) (effects (font (size 1.27 1.27))))
  (property "Datasheet" "" (at 154.94 40.64 0) (hide yes) (show_name no) (do_not_autoplace no) (effects (font (size 1.27 1.27))))
  (property "Description" "Generic connector, single row, 01x08, script generated" (at 154.94 40.64 0) (hide yes) (show_name no) (do_not_autoplace no) (effects (font (size 1.27 1.27))))
  (pin "4")
  (pin "7")
  (pin "1")
  (pin "3")
  (pin "8")
  (pin "5")
  (pin "6")
  (pin "2"))
 (symbol
  (lib_id "Connector:Conn_01x04_Pin")
  (at 115.57 72.39 0)
  (unit 1)
  (body_style 1)
  (exclude_from_sim no)
  (in_bom yes)
  (on_board yes)
  (in_pos_files yes)
  (dnp no)
  (property "Reference" "J1" (at 109.22 72.39 90) (show_name no) (do_not_autoplace no) (effects (font (size 1.27 1.27))))
  (property "Value" "Conn_01x04_Pin" (at 111.76 72.39 90) (show_name no) (do_not_autoplace no) (effects (font (size 1.27 1.27))))
  (property "Footprint" "Imported Parts:Display_128x64_096_I2C" (at 115.57 72.39 0) (hide yes) (show_name no) (do_not_autoplace no) (effects (font (size 1.27 1.27))))
  (property "Datasheet" "" (at 115.57 72.39 0) (hide yes) (show_name no) (do_not_autoplace no) (effects (font (size 1.27 1.27))))
  (property "Description" "Generic connector, single row, 01x04, script generated" (at 115.57 72.39 0) (hide yes) (show_name no) (do_not_autoplace no) (effects (font (size 1.27 1.27))))
  (pin "2")
  (pin "3")
  (pin "1")
  (pin "4"))
 (symbol
  (lib_id "Sensor:DHT11")
  (at 160.02 71.12 0)
  (unit 1)
  (body_style 1)
  (exclude_from_sim no)
  (in_bom yes)
  (on_board yes)
  (in_pos_files yes)
  (dnp no)
  (fields_autoplaced yes)
  (property "Reference" "U2" (at 153.67 69.8499 0) (show_name no) (do_not_autoplace no) (effects (font (size 1.27 1.27)) (justify right)))
  (property "Value" "DHT11" (at 153.67 72.3899 0) (show_name no) (do_not_autoplace no) (effects (font (size 1.27 1.27)) (justify right)))
  (property "Footprint" "Sensor:Aosong_DHT11_5.5x12.0_P2.54mm" (at 160.02 81.28 0) (hide yes) (show_name no) (do_not_autoplace no) (effects (font (size 1.27 1.27))))
  (property "Datasheet" "http://akizukidenshi.com/download/ds/aosong/DHT11.pdf" (at 163.83 64.77 0) (hide yes) (show_name no) (do_not_autoplace no) (effects (font (size 1.27 1.27))))
  (property "Description" "3.3V to 5.5V, temperature and humidity module, DHT11" (at 160.02 71.12 0) (hide yes) (show_name no) (do_not_autoplace no) (effects (font (size 1.27 1.27))))
  (pin "4")
  (pin "1")
  (pin "3")
  (pin "2"))
 (sheet_instances
  (path ""
   (page "1")))
 (embedded_fonts no))
